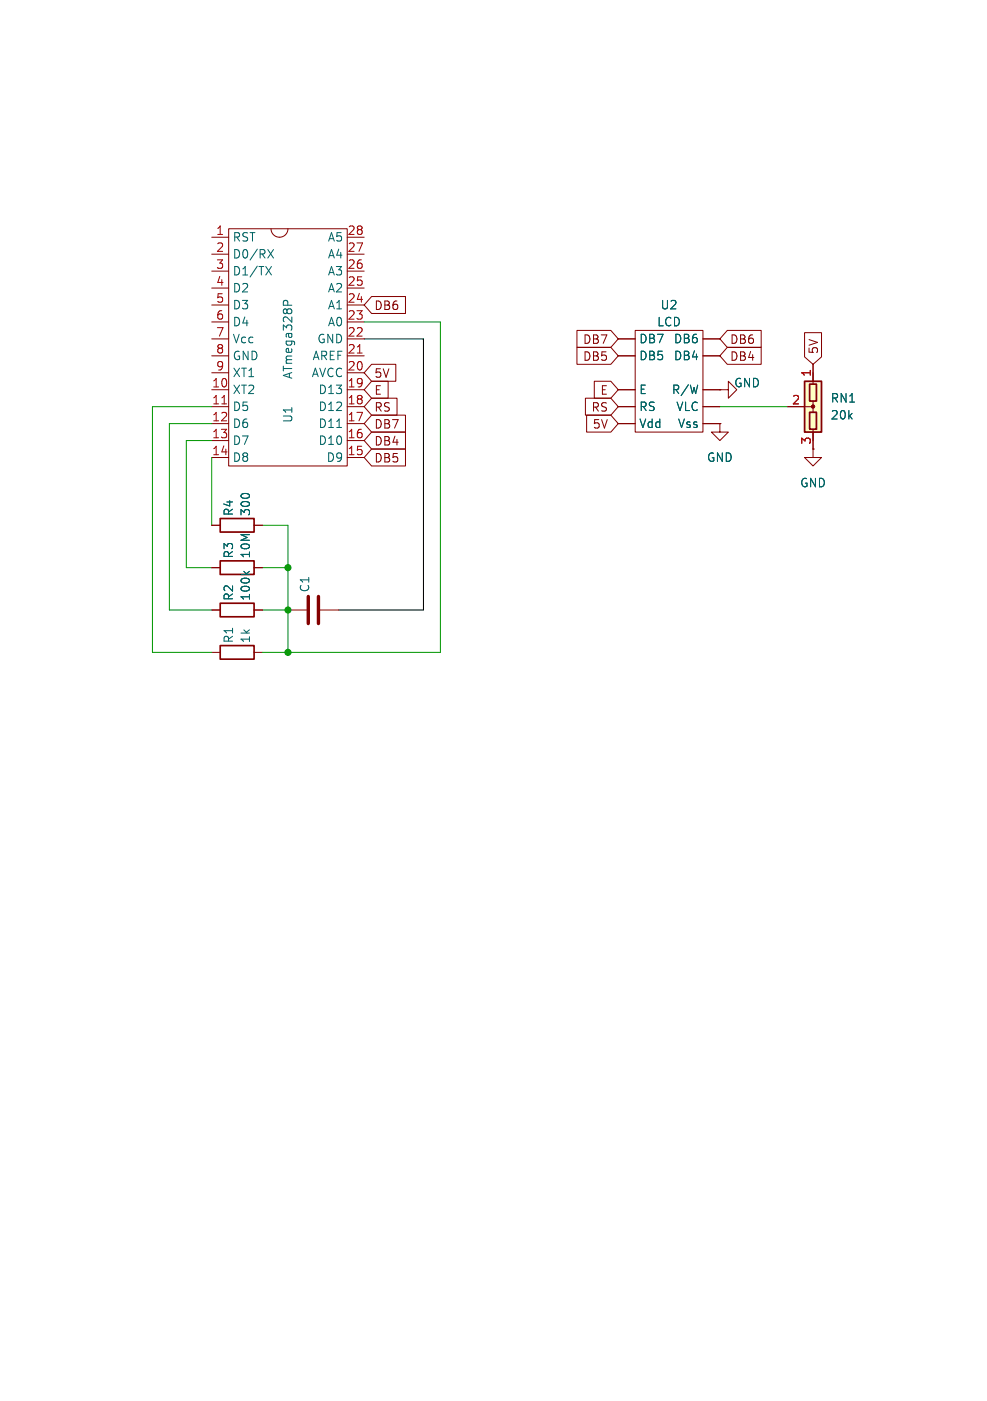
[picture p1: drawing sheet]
<svg xmlns="http://www.w3.org/2000/svg" width="148mm" height="210mm" viewBox="0 0 148 210" stroke-linecap="round" stroke-linejoin="round" font-family="sans-serif">
<g fill="none" stroke="#840000" stroke-width=".15">
<path d="M31.7 35.6h2.6M31.7 38.1h2.6M34.3 34.3h17.8v35.6h-17.8zM40.6 34.3a1.27 1.27 0 0 0 1.3 1.3 1.27 1.27 0 0 0 1.3-1.3M52.1 35.6h2.5M52.1 38.1h2.5M31.7 53.3h2.6M31.7 50.8h2.6M31.7 58.4h2.6M31.7 55.9h2.6M31.7 48.3h2.6M31.7 45.7h2.6"/>
<path d="M31.7 43.2h2.6M31.7 40.6h2.6M52.1 53.3h2.5M52.1 50.8h2.5M52.1 58.4h2.5M52.1 55.9h2.5M52.1 48.3h2.5M52.1 45.7h2.5M52.1 43.2h2.5M52.1 40.6h2.5M92.7 53.3h2.5M92.7 50.8h2.5"/>
<path d="M92.7 58.4h2.5M95.2 49.5h10.2v15.3h-10.2zM105.4 53.3h2.5M105.4 50.8h2.5M105.4 58.4h2.5M31.7 61h2.6M31.7 63.5h2.6M31.7 78.7h1.3M31.7 66h2.6M31.7 68.6h2.6M38.1 78.7h1.3M52.1 61h2.5"/>
<path d="M52.1 63.5h2.5M52.1 66h2.5M52.1 68.6h2.5M92.7 61h2.5M92.7 63.5h2.5M105.4 61h2.5M105.4 63.5h2.5M43.2 91.4h2.8M48 91.4h2.8"/>
</g>
<path d="M33 77.7h5.1v2.1h-5.1z" fill="none" stroke="#840000" stroke-width=".25"/>
<path d="M53.6 52.9h.7M33.3 60.5h.7" fill="none" stroke="#a90000" stroke-width=".15"/>
<path d="M39.9 39.9l.8 1.3M40.2 37.4l.8 1.3M40.7 39.9l-.8 1.3M41 37.4l-.8 1.3M42.5 45.8v-.5l.2-.3 .4 .1 .1 .7M50.5 64.1h.7" fill="none" stroke="#006464" stroke-width=".15"/>
<path d="M46.2 89.4v4.1M47.8 89.4v4.1" fill="none" stroke="#840000" stroke-width=".51"/>
<path d="M120.6 57.2h2.6v7.6h-2.6z" fill="#ffffc2"/>
<path d="M120.6 57.2h2.6v7.6h-2.6zM121.4 57.6h1v2.5h-1zM121.4 61.8h1v2.5h-1zM33 84.1h5.1v2h-5.1zM33 90.4h5.1v2.1h-5.1zM33 96.8h5.1v2h-5.1z" fill="none" stroke="#840000" stroke-width=".25"/>
<g fill="none" stroke="#840000" stroke-width=".15">
<path d="M55.7 57.1h2.5v2.6h-2.5l-1.1-1.3zM55.7 59.7h3.8v2.5h-3.8l-1.1-1.2zM55.7 54.6h3.7v2.6h-3.7l-1.1-1.3zM55.7 44.4h5.1v2.6h-5.1l-1.1-1.3zM86.5 52.1h5.1l1.1 1.2-1.1 1.3h-5.1zM86.5 49.5h5.1l1.1 1.3-1.1 1.3h-5.1zM87.8 59.7h3.8l1.1 1.3-1.1 1.2h-3.8zM89.1 57.1h2.5l1.1 1.3-1.1 1.3h-2.5zM92.7 53.3h2.5M92.7 50.8h2.5M92.7 58.4h2.5M105.4 53.3h2.5"/>
<path d="M105.4 50.8h2.5M105.4 58.4h2.5M107.9 58.4h1.3v-1.2l1.3 1.2-1.3 1.3v-1.3M107.9 58.4h.1M109.1 52.1h5v2.5h-5l-1.2-1.3zM109.1 49.5h5v2.6h-5l-1.2-1.3zM120.6 49.9h2.6v3.6l-1.3 1.1-1.3-1.1zM121.9 54.6v3M31.7 78.7h1.3M38.1 78.7h1.3M55.7 64.8h5.1v2.5h-5.1l-1.1-1.3zM55.7 62.2h5.1v2.6h-5.1l-1.1-1.3z"/>
<path d="M55.7 67.3h5.1v2.6h-5.1l-1.1-1.3zM88 62.2h3.6l1.1 1.3-1.1 1.3h-3.6zM92.7 61h2.5M92.7 63.5h2.5M105.4 61h2.5M105.4 63.5h2.5M107.9 63.5v1.3h1.3l-1.3 1.2-1.2-1.2h1.2M107.9 63.5h.1M118.1 61h3.8M121.9 67.3v1.3h1.3l-1.3 1.3-1.3-1.3h1.3M121.9 67.3h.1M121.9 60.1v1.7"/>
<path d="M121.9 64.4v2.9M31.7 85.1h1.3M31.7 91.4h1.3M31.7 97.8h1.3M38.1 85.1h1.3M38.1 91.4h1.3M38.1 97.8h1.3"/>
</g>
<circle cx="121.9" cy="60.9" r=".25" fill="#840000" stroke="#840000" stroke-width=".15"/>
<path d="M36.6 85.6l.4 .5M37.4 85.6l-.5 .4" fill="none" stroke="#006464" stroke-width=".15"/>
<path d="M54.6 50.8h8.9v40.6h-12.7" fill="none" stroke="#000" stroke-width=".15"/>
<path d="M54.6 48.3h11.4v49.5h-26.6M31.7 61h-8.8v36.8h8.8M31.7 63.5h-6.3v27.9h6.3M31.7 66h-3.8v19.1h3.8M31.7 68.6v10.1M39.4 78.7h3.8v19.1M107.9 61h10.2M39.4 91.4h3.8M39.4 85.1h3.8" fill="none" stroke="#009600" stroke-width=".15"/>
<g fill="#009600" stroke="#009600" stroke-width=".15">
<circle cx="43.2" cy="91.4" r=".46"/>
<circle cx="43.2" cy="97.8" r=".46"/>
<circle cx="43.2" cy="85.1" r=".46"/>
</g>
<g font-size="1.8" fill="#a90000">
<text x="32.3" y="35.3">1</text>
<text x="52" y="35.3">28</text>
<text x="32.3" y="37.8">2</text>
<text x="32.3" y="40.4">3</text>
<text x="52" y="40.4">26</text>
<text x="52" y="37.8">27</text>
<text x="32.3" y="42.9">4</text>
<text x="32.3" y="45.5">5</text>
<text x="52" y="45.5">24</text>
<text x="52" y="42.9">25</text>
<text x="32.3" y="48">6</text>
<text x="32.3" y="50.5">7</text>
<text x="32.3" y="53.1">8</text>
<text x="52" y="53.1">21</text>
<text x="52" y="50.5">22</text>
<text x="52" y="48">23</text>
<text x="31.7" y="58.2">10</text>
<text x="32.3" y="55.6">9</text>
<text x="52" y="58.2">19</text>
<text x="52" y="55.6">20</text>
<text x="121.7" y="56.6" transform="rotate(-90 121.7 56.6)">1</text>
<text x="31.7" y="60.7">11</text>
<text x="31.7" y="63.2">12</text>
<text x="31.7" y="65.8">13</text>
<text x="52" y="65.8">16</text>
<text x="52" y="63.2">17</text>
<text x="52" y="60.7">18</text>
<text x="118.7" y="60.7">2</text>
<text x="31.7" y="68.3">14</text>
<text x="52" y="68.3">15</text>
<text x="121.7" y="66.7" transform="rotate(-90 121.7 66.7)">3</text>
</g>
<g font-size="1.8" fill="#006464">
<text x="34.8" y="36.4">RST</text>
<text x="34.8" y="39">D0/RX</text>
<text x="34.8" y="41.5">D1/TX</text>
<text x="49.1" y="41.5">A3</text>
<text x="49.1" y="39">A4</text>
<text x="49.1" y="36.4">A5</text>
<text x="34.8" y="44">D2</text>
<text x="34.8" y="46.6">D3</text>
<text x="49.1" y="46.6">A1</text>
<text x="49.1" y="44">A2</text>
<text x="99" y="46.6">U2</text>
<text x="34.8" y="49.1">D4</text>
<text x="34.8" y="51.7">Vcc</text>
<text x="47.5" y="51.7">GND</text>
<text x="49.1" y="49.1">A0</text>
<text x="95.8" y="51.7">DB7</text>
<text x="98.4" y="49.1">LCD</text>
<text x="100.9" y="51.7">DB6</text>
<text x="34.8" y="59.3">XT2</text>
<text x="34.8" y="54.2">GND</text>
<text x="34.8" y="56.7">XT1</text>
<text x="44" y="56.9" transform="rotate(-90 44 56.9)">ATmega328P</text>
<text x="46.6" y="56.7">AVCC</text>
<text x="46.8" y="54.2">AREF</text>
<text x="47.7" y="59.3">D13</text>
<text x="95.8" y="54.2">DB5</text>
<text x="95.8" y="59.3">E</text>
<text x="100.6" y="59.3">R/W</text>
<text x="100.9" y="54.2">DB4</text>
<text x="110" y="58.3">GND</text>
<text x="34.8" y="61.8">D5</text>
<text x="34.8" y="64.4">D6</text>
<text x="44" y="63.5" transform="rotate(-90 44 63.5)">U1</text>
<text x="47.7" y="64.4">D11</text>
<text x="47.7" y="61.8">D12</text>
<text x="95.8" y="61.8">RS</text>
<text x="95.8" y="64.4">Vdd</text>
<text x="101.3" y="61.8">VLC</text>
<text x="101.6" y="64.4">Vss</text>
<text x="124.5" y="63.1">20k</text>
<text x="124.5" y="60.6">RN1</text>
<text x="34.8" y="66.9">D7</text>
<text x="34.8" y="69.4">D8</text>
<text x="47.7" y="66.9">D10</text>
<text x="48.9" y="69.4">D9</text>
<text x="105.9" y="69.4">GND</text>
<text x="35.2" y="77.5" transform="rotate(-90 35.2 77.5)">R4</text>
<text x="37.7" y="77.5" transform="rotate(-90 37.7 77.5)">300</text>
<text x="119.9" y="73.3">GND</text>
<text x="35.2" y="83.8" transform="rotate(-90 35.2 83.8)">R3</text>
<text x="37.7" y="83.8" transform="rotate(-90 37.7 83.8)">10M</text>
<text x="46.6" y="88.9" transform="rotate(-90 46.6 88.9)">C1</text>
<text x="35.2" y="90.2" transform="rotate(-90 35.2 90.2)">R2</text>
<text x="37.7" y="90.2" transform="rotate(-90 37.7 90.2)">100k</text>
<text x="35.2" y="96.5" transform="rotate(-90 35.2 96.5)">R1</text>
<text x="37.7" y="96.5" transform="rotate(-90 37.7 96.5)">1k</text>
</g>
<g font-size="1.8" fill="#840000">
<text x="56" y="46.7">DB6</text>
<text x="87.3" y="51.8">DB7</text>
<text x="109.4" y="51.8">DB6</text>
<text x="122.9" y="53.2" transform="rotate(-90 122.9 53.2)">5V</text>
<text x="56" y="59.4">E</text>
<text x="56" y="56.8">5V</text>
<text x="87.3" y="54.3">DB5</text>
<text x="89.9" y="59.4">E</text>
<text x="109.4" y="54.3">DB4</text>
<text x="56" y="64.5">DB7</text>
<text x="56" y="61.9">RS</text>
<text x="88.6" y="61.9">RS</text>
<text x="88.8" y="64.5">5V</text>
<text x="56" y="67">DB4</text>
<text x="56" y="69.5">DB5</text>
</g>
</svg>
